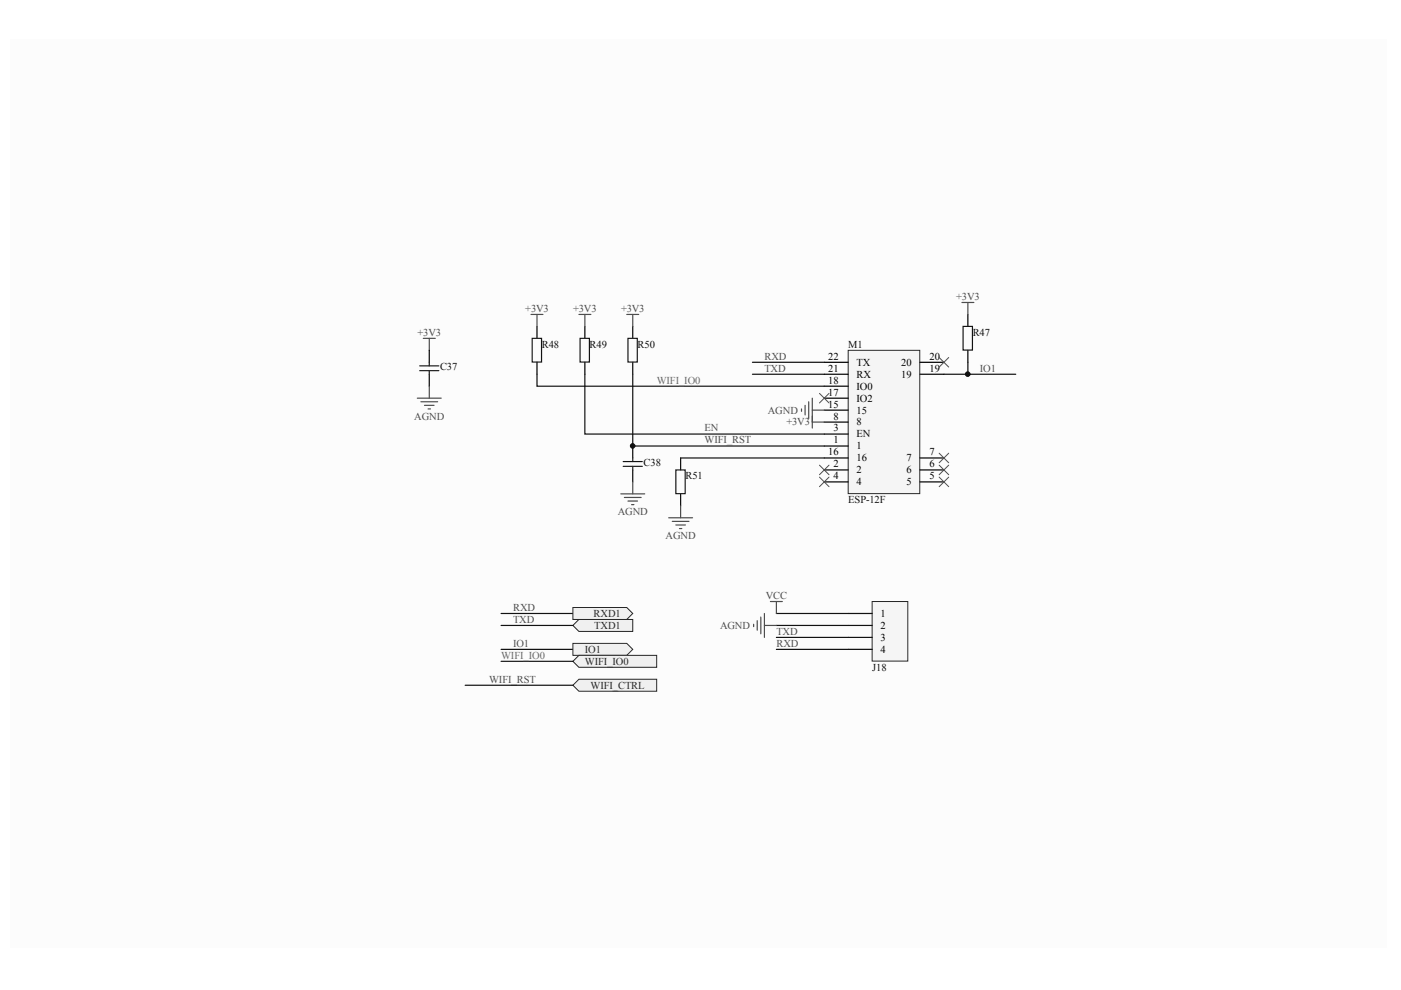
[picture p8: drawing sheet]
<svg xmlns="http://www.w3.org/2000/svg" width="297mm" height="210mm" viewBox="0 0 297 210" stroke-linecap="round" stroke-linejoin="round" font-family="sans-serif">
<path d="M2.2 8.3h291.8v192.7h-291.8z" fill="#fcfcfc"/>
<path d="M134.2 69.2v2.5M134.2 76.8v2.5" fill="none" stroke="#000" stroke-width=".25"/>
<path d="M133.1 71.7h2v5.1h-2z" fill="none" stroke="#1c1c1c" stroke-width=".25"/>
<path d="M106.2 130.1h15.3" fill="none" stroke="#0e0e0e" stroke-width=".25"/>
<path d="M89.7 71.7h2.6M91 71.7v2.6" fill="none" stroke="#4c4c4c" stroke-width=".25"/>
<g fill="#f0f0f0" stroke="#262626" stroke-width=".21">
<path d="M121.5 132.6l1.2-1.3h11.5v2.6h-11.5z" fill-rule="evenodd"/>
<path d="M121.5 128.8h11.4l1.3 1.3-1.3 1.2h-11.4z" fill-rule="evenodd"/>
</g>
<path d="M106.2 132.6h15.3" fill="none" stroke="#0e0e0e" stroke-width=".25"/>
<path d="M91 74.3v2.5M91 79.3v2.6" fill="none" stroke="#000" stroke-width=".25"/>
<path d="M89 77.6h4M89 78.6h4M91 76.8v.8M91 78.6v.7" fill="none" stroke="#1c1c1c" stroke-width=".25"/>
<path d="M121.5 145.3l1.2-1.3h16.5v2.6h-16.5z" fill-rule="evenodd" fill="#f0f0f0" stroke="#262626" stroke-width=".21"/>
<path d="M106.2 137.7h15.3" fill="none" stroke="#0e0e0e" stroke-width=".25"/>
<path d="M121.5 136.4h11.4l1.3 1.3-1.3 1.2h-11.4z" fill-rule="evenodd" fill="#f0f0f0" stroke="#262626" stroke-width=".21"/>
<path d="M179.8 74.3h15.2v30.4h-15.2z" fill="#f5f5f5" stroke="#262626" stroke-width=".21"/>
<g fill="none" stroke="#000" stroke-width=".25">
<path d="M113.9 69.2v2.5M113.9 76.8v2.5M124 69.2v2.5M124 76.8v2.5M174.8 79.3h5M174.8 76.8h5M195.1 79.3h5M195.1 76.8h5M205.2 66.7v2.5M205.2 74.3v2.5M134.2 94.6v2.5M134.2 99.6v2.6"/>
<path d="M144.3 97.1v2.5M174.8 94.6h5M174.8 99.6h5M174.8 92h5M174.8 97.1h5M174.8 89.5h5M174.8 87h5M174.8 84.4h5M174.8 81.9h5M195.1 99.6h5M195.1 97.1h5M144.3 104.7v2.5"/>
<path d="M174.8 102.2h5M195.1 102.2h5"/>
</g>
<path d="M113.9 79.3v2.6h60.9M124 79.3v12.7h50.8M134.2 79.3v15.3h40.6M159.5 76.8h15.3M159.5 79.3h15.3M200.1 79.3h15.3M205.2 76.8v2.5M144.3 97.1h30.5M98.6 145.3h22.9" fill="none" stroke="#0e0e0e" stroke-width=".25"/>
<path d="M112.8 71.7h2v5.1h-2zM123 71.7h2v5.1h-2zM204.2 69.2h2v5h-2zM132.1 97.9h4.1M132.1 98.9h4.1M134.2 97.1v.8M134.2 98.9v.7M143.3 99.6h2v5.1h-2z" fill="none" stroke="#1c1c1c" stroke-width=".25"/>
<g fill="none" stroke="#4c4c4c" stroke-width=".21">
<path d="M199.1 75.8l2 2M201.1 75.8l-2 2M173.7 83.4l2.1 2M173.7 98.6l2.1 2.1M175.8 83.4l-2.1 2M175.8 98.6l-2.1 2.1M199.1 96.1l2 2M199.1 98.6l2 2.1M201.1 96.1l-2 2M201.1 98.6l-2 2.1M173.7 101.2l2.1 2M175.8 101.2l-2.1 2"/>
<path d="M199.1 101.2l2 2M201.1 101.2l-2 2"/>
</g>
<g fill="none" stroke="#4c4c4c" stroke-width=".25">
<path d="M112.6 66.7h2.5M113.9 66.7v2.5M122.7 66.7h2.6M124 66.7v2.5M132.9 66.7h2.5M134.2 66.7v2.5M203.9 64.1h2.6M205.2 64.1v2.6M88.5 84.4h5.1M89.2 85.2h3.6M90 85.9h2M90.8 86.7h.5"/>
<path d="M91 81.9v2.5M169.9 86.7v.5M170.7 85.9v2.1M171.5 85.2v3.5M172.2 84.4v6.4M172.2 87h2.6M172.2 89.5h2.6M131.6 104.7h5.1M132.4 105.5h3.5M133.1 106.2h2.1M133.9 107h.5M134.2 102.2v2.5"/>
<path d="M141.8 109.8h5M142.5 110.5h3.6M143.3 111.3h2M144.1 112.1h.5M144.3 107.2v2.6"/>
</g>
<path d="M184.9 127.5h7.6v12.7h-7.6z" fill="#f5f5f5" stroke="#262626" stroke-width=".21"/>
<path d="M179.8 130.1h5.1M179.8 132.6h5.1M179.8 135.1h5.1M179.8 137.7h5.1" fill="none" stroke="#000" stroke-width=".25"/>
<path d="M164.6 130.1h15.2M164.6 132.6h15.2M164.6 135.1h15.2M164.6 137.7h15.2" fill="none" stroke="#0e0e0e" stroke-width=".25"/>
<path d="M159.8 132.4v.5M160.5 131.6v2M161.3 130.8v3.6M162.1 130.1v5M162.1 132.6h2.5M163.3 127.5h2.6M164.6 127.5v2.6" fill="none" stroke="#4c4c4c" stroke-width=".25"/>
<path d="M121.5 140.2l1.2-1.3h16.5v2.6h-16.5z" fill-rule="evenodd" fill="#f0f0f0" stroke="#262626" stroke-width=".21"/>
<path d="M106.2 140.2h15.3" fill="none" stroke="#0e0e0e" stroke-width=".25"/>
<g fill="#0e0e0e" stroke="#0e0e0e" stroke-width=".21">
<circle cx="134.1" cy="94.5" r=".48"/>
<circle cx="205.2" cy="79.3" r=".49"/>
</g>
<g font-size="2.2" fill="#4c4c4c">
<text x="202.7" y="63.6">+3V3</text>
<text x="88.5" y="71.2">+3V3</text>
<text x="111.4" y="66.1">+3V3</text>
<text x="121.5" y="66.1">+3V3</text>
<text x="131.7" y="66.1">+3V3</text>
<text x="162.1" y="76.3">RXD</text>
<text x="162.1" y="78.8">TXD</text>
<text x="207.7" y="78.8">IO1</text>
<text x="87.8" y="88.9">AGND</text>
<text x="162.8" y="87.7">AGND</text>
<text x="149.4" y="94">WIFI_RST</text>
<text x="149.4" y="91.5">EN</text>
<text x="166.7" y="90.2">+3V3</text>
<text x="131" y="109.2">AGND</text>
<text x="141.1" y="114.3">AGND</text>
<text x="108.8" y="129.5">RXD</text>
<text x="162.3" y="127">VCC</text>
<text x="108.8" y="132.1">TXD</text>
<text x="108.8" y="137.1">IO1</text>
<text x="152.7" y="133.3">AGND</text>
<text x="164.6" y="134.6">TXD</text>
<text x="164.6" y="137.1">RXD</text>
<text x="103.7" y="144.7">WIFI_RST</text>
</g>
<g font-size="2.2" fill="#0e0e0e">
<text x="206.2" y="71.2">R47</text>
<text x="114.9" y="73.7">R48</text>
<text x="125" y="73.7">R49</text>
<text x="135.2" y="73.7">R50</text>
<text x="179.8" y="73.7">M1</text>
<text x="93.3" y="78.5">C37</text>
<text x="136.4" y="98.8">C38</text>
<text x="145.3" y="101.6">R51</text>
<text x="179.8" y="106.7">ESP-12F</text>
<text x="184.9" y="142.2">J18</text>
</g>
<g font-size="2.2">
<text x="175.6" y="76.3">22</text>
<text x="181.6" y="77.5">TX</text>
<text x="191.1" y="77.5">20</text>
<text x="197.1" y="76.3">20</text>
<text x="175.6" y="83.9">17</text>
<text x="175.6" y="81.3">18</text>
<text x="175.6" y="78.8">21</text>
<text x="181.6" y="82.6">IO0</text>
<text x="181.6" y="80.1">RX</text>
<text x="191.1" y="80.1">19</text>
<text x="197.1" y="78.8">19</text>
<text x="175.6" y="86.4">15</text>
<text x="176.7" y="88.9">8</text>
<text x="181.6" y="87.7">15</text>
<text x="181.6" y="85.1">IO2</text>
<text x="176.7" y="94">1</text>
<text x="176.7" y="91.5">3</text>
<text x="181.6" y="95.3">1</text>
<text x="181.6" y="92.8">EN</text>
<text x="181.6" y="90.2">8</text>
<text x="175.6" y="96.6">16</text>
<text x="176.7" y="99.1">2</text>
<text x="176.7" y="101.6">4</text>
<text x="181.6" y="100.4">2</text>
<text x="181.6" y="97.8">16</text>
<text x="192.2" y="100.4">6</text>
<text x="192.2" y="97.8">7</text>
<text x="197.1" y="101.6">5</text>
<text x="197.1" y="99.1">6</text>
<text x="197.1" y="96.6">7</text>
<text x="181.6" y="102.9">4</text>
<text x="192.2" y="102.9">5</text>
<text x="186.7" y="130.8">1</text>
<text x="186.7" y="133.3">2</text>
<text x="186.7" y="135.9">3</text>
<text x="186.7" y="138.4">4</text>
</g>
<g font-size="2.2" fill="#686868">
<text x="139.2" y="81.3">WIFI_IO0</text>
<text x="106.2" y="139.7">WIFI_IO0</text>
</g>
<g font-size="2.2" fill="#262626">
<text x="125.8" y="130.8">RXD1</text>
<text x="126" y="133.3">TXD1</text>
<text x="124" y="138.4">IO1</text>
<text x="124" y="140.9">WIFI_IO0</text>
<text x="125.2" y="146">WIFI_CTRL</text>
</g>
</svg>
